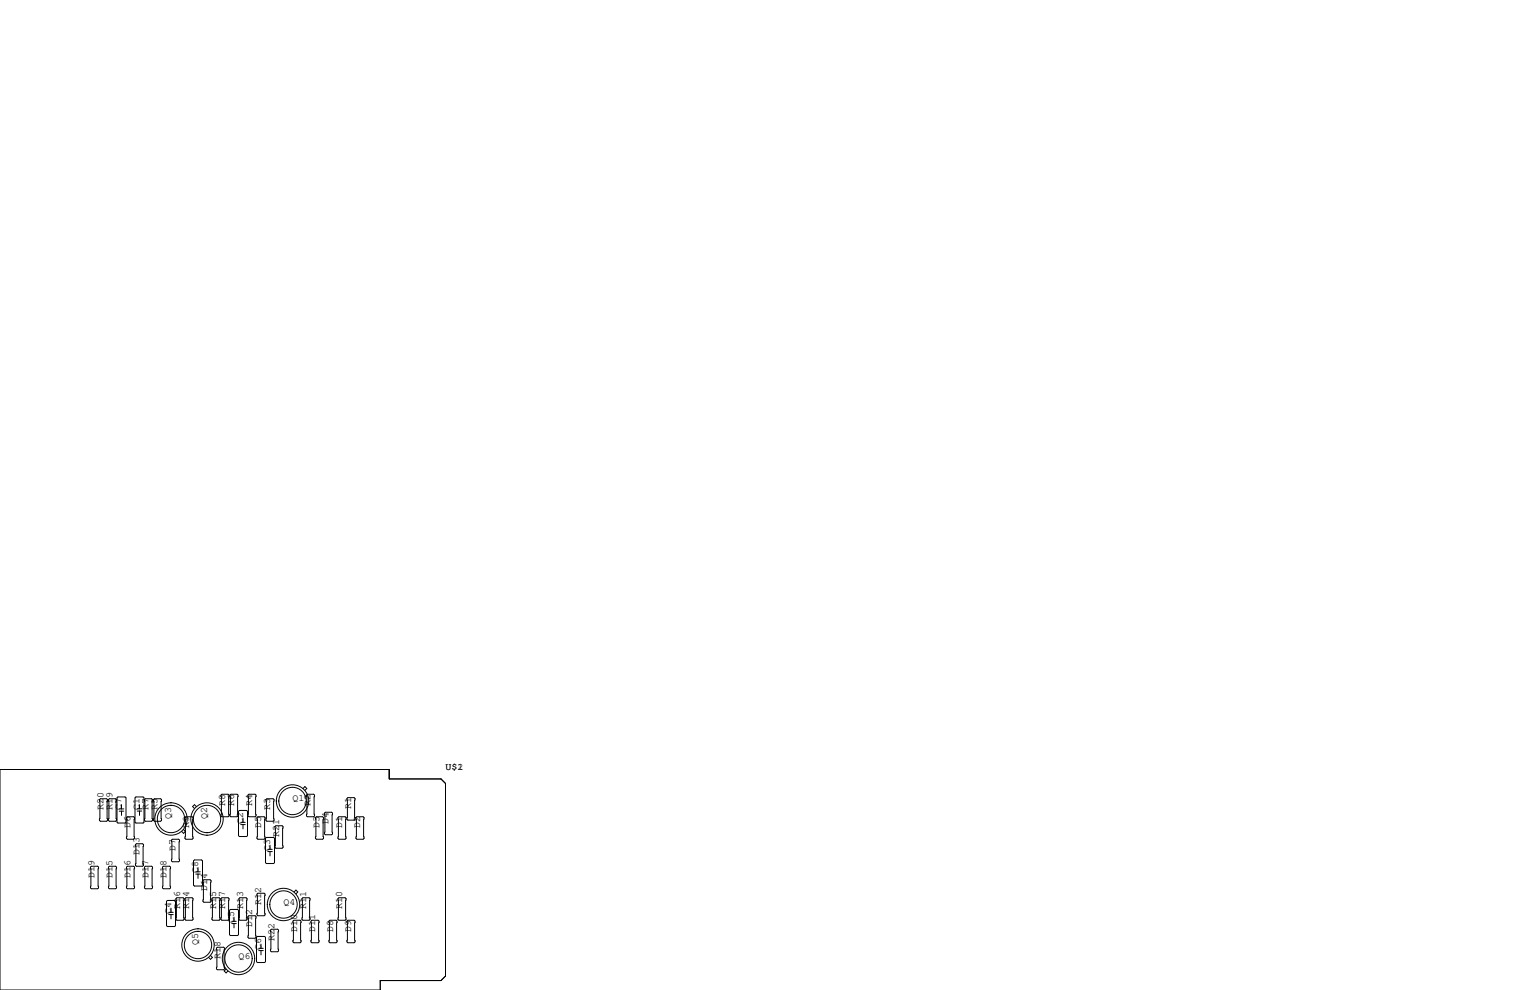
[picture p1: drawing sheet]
<svg xmlns="http://www.w3.org/2000/svg" width="432mm" height="279mm" viewBox="0 0 432 279" stroke-linecap="round" stroke-linejoin="round" font-family="sans-serif">
<g fill="none" stroke="#000" stroke-width=".28">
<path d="M0 217.2h109.9v2.6h14.6l1.2 1.3v54.4l-1.2 1.2h-17.2v2.7h-107.3zM28.3 225.4h1.8l.3 .3v5.8l-.3 .3h-1.8l-.2-.3v-5.8zM30.9 225.4h1.7l.3 .3v5.8l-.3 .3h-1.7l-.3-.3v-5.8zM33.3 224.9h2l.3 .3v6.8l-.3 .3h-2l-.3-.3v-6.8zM33.7 228.3h1.2M33.7 228.9h1.2M34.3 227.1v1.2M34.3 228.9v1.2M35.7 230.8l.2-.3h1.8l.3 .3v5.8l-.3 .3h-1.8l-.2-.3zM38.2 238.4l.3-.3h1.8l.2 .3v5.8l-.2 .3h-1.8l-.3-.3zM38.4 224.9h2l.2 .3v6.8l-.2 .3h-2l-.3-.3v-6.8zM38.7 228.9h1.3"/>
<path d="M38.7 228.3h1.3M39.4 227.1v1.2M39.4 228.9v1.2M40.8 225.7l.2-.3h1.8l.3 .3v5.8l-.3 .3h-1.8l-.2-.3zM43.3 225.7l.3-.3h1.7l.3 .3v5.8l-.3 .3h-1.7l-.3-.3zM48.4 237.1l.2-.2h1.8l.3 .2v5.9l-.3 .2h-1.8l-.2-.2zM51.8 234.1l.5 .5-.5 .6-.5-.6M52.2 230.8l.3-.3h1.7l.3 .3v5.8l-.3 .3h-1.7l-.3-.3zM55.4 227.6l-.5-.5-.5 .5 .5 .6M62.4 224.4l.2-.2h1.8l.2 .2v5.9l-.2 .2h-1.8l-.2-.2zM64.9 224.4l.3-.2h1.7l.3 .2v5.9l-.3 .2h-1.7l-.3-.2zM67.6 228.7h2l.3 .3v6.8l-.3 .3h-2l-.3-.3v-6.8z"/>
<path d="M67.9 232.7h1.3M67.9 232.1h1.3M68.6 230.9v1.2M68.6 232.7v1.2M70 224.4l.2-.2h1.8l.3 .2v5.9l-.3 .2h-1.8l-.2-.2zM72.5 230.8l.3-.3h1.7l.3 .3v5.8l-.3 .3h-1.7l-.3-.3zM75.2 236.3h2l.3 .3v6.9l-.3 .2h-2l-.3-.2v-6.9zM75.3 225.4h1.8l.2 .3v5.8l-.2 .3h-1.8l-.2-.3v-5.8zM75.6 239.7h1.2M76.2 238.5v1.2M77.6 233.3l.3-.3h1.7l.3 .3v5.8l-.3 .3h-1.7l-.3-.3zM85.5 222.5l.6-.5 .5 .5-.5 .6"/>
<path d="M86.5 224.4l.2-.2h1.8l.3 .2v5.9l-.3 .2h-1.8l-.2-.2zM89.3 230.5h1.8l.2 .3v5.8l-.2 .3h-1.8l-.3-.3v-5.8zM91.6 229.5l.2-.3h1.8l.3 .3v5.8l-.3 .3h-1.8l-.2-.3zM95.6 230.5h1.8l.3 .3v5.8l-.3 .3h-1.8l-.2-.3v-5.8zM97.9 225.4l.3-.3h1.7l.3 .3v5.8l-.3 .3h-1.7l-.3-.3zM100.7 230.5h1.8l.2 .3v5.8l-.2 .3h-1.8l-.2-.3v-5.8zM25.5 244.7l.3-.2h1.8l.2 .2v5.9l-.2 .2h-1.8l-.3-.2zM30.6 244.7l.3-.2h1.7l.3 .2v5.9l-.3 .2h-1.7l-.3-.2zM35.7 244.7l.2-.2h1.8l.3 .2v5.9l-.3 .2h-1.8l-.2-.2zM40.8 244.7l.2-.2h1.8l.3 .2v5.9l-.3 .2h-1.8l-.2-.2zM45.8 244.7l.3-.2h1.8l.2 .2v5.9l-.2 .2h-1.8l-.3-.2zM47 254.4l.2-.3h2.1l.2 .3v6.8l-.2 .3h-2.1l-.2-.3z"/>
<path d="M47.6 258.1h1.3M47.6 257.5h1.3M48.3 256.3v1.2M48.3 258.1v1.2M49.7 253.6l.2-.2h1.8l.2 .2v5.9l-.2 .2h-1.8l-.2-.2zM52.2 253.6l.3-.2h1.7l.3 .2v5.9l-.3 .2h-1.7l-.3-.2zM54.9 242.7h2l.3 .3v6.8l-.3 .3h-2l-.3-.3v-6.8zM55.2 246.7h1.3M55.2 246h1.3M55.9 244.9v1.1M55.9 246.7v1.2M57.3 248.5l.2-.2h1.8l.3 .2v5.9l-.3 .2h-1.8l-.2-.2z"/>
<path d="M59.8 253.6l.3-.2h1.7l.3 .2v5.9l-.3 .2h-1.7l-.3-.2zM62.4 253.6l.2-.2h1.8l.2 .2v5.9l-.2 .2h-1.8l-.2-.2zM64.8 256.9l.2-.2h2.1l.2 .2v6.9l-.2 .2h-2.1l-.2-.2zM66 258.8v1.2M67.4 253.6l.3-.2h1.8l.2 .2v5.9l-.2 .2h-1.8l-.3-.2zM70 258.7l.2-.3h1.8l.3 .3v5.8l-.3 .3h-1.8l-.2-.3zM72.5 252.3l.3-.2h1.7l.3 .2v5.9l-.3 .2h-1.7l-.3-.2zM75.6 240.3h1.2M76.2 240.3v1.3M82.7 260l.2-.3h1.8l.3 .3v5.8l-.3 .3h-1.8l-.2-.3zM83 251.7l.5-.5 .5 .5-.5 .6M85.2 253.6l.3-.2h1.7l.3 .2v5.9l-.3 .2h-1.7l-.3-.2z"/>
<path d="M87.8 260l.2-.3h1.8l.2 .3v5.8l-.2 .3h-1.8l-.2-.3zM92.8 260l.3-.3h1.8l.2 .3v5.8l-.2 .3h-1.8l-.3-.3zM95.4 253.6l.2-.2h1.8l.3 .2v5.9l-.3 .2h-1.8l-.2-.2zM97.9 260l.3-.3h1.7l.3 .3v5.8l-.3 .3h-1.7l-.3-.3zM59.4 269.7l.5 .5-.5 .5-.5-.5M61.1 267.6l.2-.3h1.8l.3 .3v5.8l-.3 .3h-1.8l-.2-.3zM63.8 273.5l-.5 .5 .5 .6 .5-.6M65.4 260.7h1.3M65.4 260h1.3M66 260.7v1.2M72.4 264.5l.2-.2h2.1l.2 .2v6.9l-.2 .3h-2.1l-.2-.3zM73 268.3h1.3"/>
<path d="M73 267.6h1.3M73.7 266.4v1.2M73.7 268.3v1.2M76.3 262.5l.3-.2h1.8l.2 .2v5.9l-.2 .2h-1.8l-.3-.2z"/>
<circle cx="48.3" cy="231.1" r="3.9"/>
<circle cx="48.3" cy="231.1" r="4.6"/>
<circle cx="58.4" cy="231.1" r="4.6"/>
<circle cx="58.4" cy="231.1" r="3.9"/>
<circle cx="82.6" cy="226.1" r="4.6"/>
<circle cx="82.6" cy="226.1" r="3.9"/>
<circle cx="80" cy="255.3" r="3.9"/>
<circle cx="80" cy="255.3" r="4.6"/>
<circle cx="55.9" cy="266.7" r="3.9"/>
<circle cx="55.9" cy="266.7" r="4.6"/>
<circle cx="67.3" cy="270.5" r="4.6"/>
<circle cx="67.3" cy="270.5" r="3.9"/>
</g>
<g font-size="2.8">
<text x="125.7" y="217.2">U$1</text>
<text x="129.1" y="217.2">2</text>
<text x="63.5" y="227.3" transform="rotate(-90 63.5 227.3)">R8</text>
<text x="66" y="227.3" transform="rotate(-90 66 227.3)">R6</text>
<text x="71.1" y="227.3" transform="rotate(-90 71.1 227.3)">R4</text>
<text x="82.5" y="226.1">Q1</text>
<text x="87.6" y="227.3" transform="rotate(-90 87.6 227.3)">R2</text>
<text x="29.2" y="228.6" transform="rotate(-90 29.2 228.6)">R20</text>
<text x="31.7" y="228.6" transform="rotate(-90 31.7 228.6)">R19</text>
<text x="34.3" y="228.6" transform="rotate(-90 34.3 228.6)">C7</text>
<text x="36.8" y="233.7" transform="rotate(-90 36.8 233.7)">D6</text>
<text x="39.4" y="228.6" transform="rotate(-90 39.4 228.6)">C1</text>
<text x="41.9" y="228.6" transform="rotate(-90 41.9 228.6)">R7</text>
<text x="44.4" y="228.6" transform="rotate(-90 44.4 228.6)">R5</text>
<text x="48.3" y="231.1" transform="rotate(-90 48.3 231.1)">Q3</text>
<text x="53.3" y="233.7" transform="rotate(-90 53.3 233.7)">R9</text>
<text x="58.4" y="231.1" transform="rotate(-90 58.4 231.1)">Q2</text>
<text x="68.6" y="232.4" transform="rotate(-90 68.6 232.4)">C2</text>
<text x="73.7" y="233.7" transform="rotate(-90 73.7 233.7)">D5</text>
<text x="76.2" y="228.6" transform="rotate(-90 76.2 228.6)">R3</text>
<text x="90.2" y="233.7" transform="rotate(-90 90.2 233.7)">D3</text>
<text x="92.7" y="232.4" transform="rotate(-90 92.7 232.4)">D4</text>
<text x="96.5" y="233.7" transform="rotate(-90 96.5 233.7)">D1</text>
<text x="99.1" y="228.3" transform="rotate(-90 99.1 228.3)">R1</text>
<text x="101.6" y="233.7" transform="rotate(-90 101.6 233.7)">D2</text>
<text x="78.7" y="236.2" transform="rotate(-90 78.7 236.2)">R21</text>
<text x="39.4" y="241.3" transform="rotate(-90 39.4 241.3)">D13</text>
<text x="49.5" y="240" transform="rotate(-90 49.5 240)">D7</text>
<text x="76.2" y="240" transform="rotate(-90 76.2 240)">C3</text>
<text x="26.7" y="247.6" transform="rotate(-90 26.7 247.6)">D19</text>
<text x="31.7" y="247.6" transform="rotate(-90 31.7 247.6)">D15</text>
<text x="36.8" y="247.6" transform="rotate(-90 36.8 247.6)">D16</text>
<text x="41.9" y="247.6" transform="rotate(-90 41.9 247.6)">D17</text>
<text x="47" y="247.6" transform="rotate(-90 47 247.6)">D18</text>
<text x="55.9" y="246.4" transform="rotate(-90 55.9 246.4)">C8</text>
<text x="58.4" y="251.5" transform="rotate(-90 58.4 251.5)">D14</text>
<text x="48.3" y="257.8" transform="rotate(-90 48.3 257.8)">C4</text>
<text x="50.8" y="256.5" transform="rotate(-90 50.8 256.5)">R16</text>
<text x="53.3" y="256.5" transform="rotate(-90 53.3 256.5)">R14</text>
<text x="61" y="256.5" transform="rotate(-90 61 256.5)">R15</text>
<text x="63.5" y="256.5" transform="rotate(-90 63.5 256.5)">R17</text>
<text x="68.6" y="256.5" transform="rotate(-90 68.6 256.5)">R13</text>
<text x="73.7" y="255.3" transform="rotate(-90 73.7 255.3)">R12</text>
<text x="80" y="255.3">Q4</text>
<text x="86.4" y="256.5" transform="rotate(-90 86.4 256.5)">R11</text>
<text x="96.5" y="256.5" transform="rotate(-90 96.5 256.5)">R10</text>
<text x="66" y="260.3" transform="rotate(-90 66 260.3)">C5</text>
<text x="71.1" y="261.6" transform="rotate(-90 71.1 261.6)">D12</text>
<text x="83.8" y="262.9" transform="rotate(-90 83.8 262.9)">D10</text>
<text x="88.9" y="262.9" transform="rotate(-90 88.9 262.9)">D11</text>
<text x="94" y="262.9" transform="rotate(-90 94 262.9)">D8</text>
<text x="99.1" y="262.9" transform="rotate(-90 99.1 262.9)">D9</text>
<text x="55.9" y="266.7" transform="rotate(-90 55.9 266.7)">Q5</text>
<text x="73.7" y="268" transform="rotate(-90 73.7 268)">C6</text>
<text x="77.5" y="265.4" transform="rotate(-90 77.5 265.4)">R22</text>
<text x="62.2" y="270.5" transform="rotate(-90 62.2 270.5)">R18</text>
<text x="67.3" y="270.5">Q6</text>
</g>
</svg>
